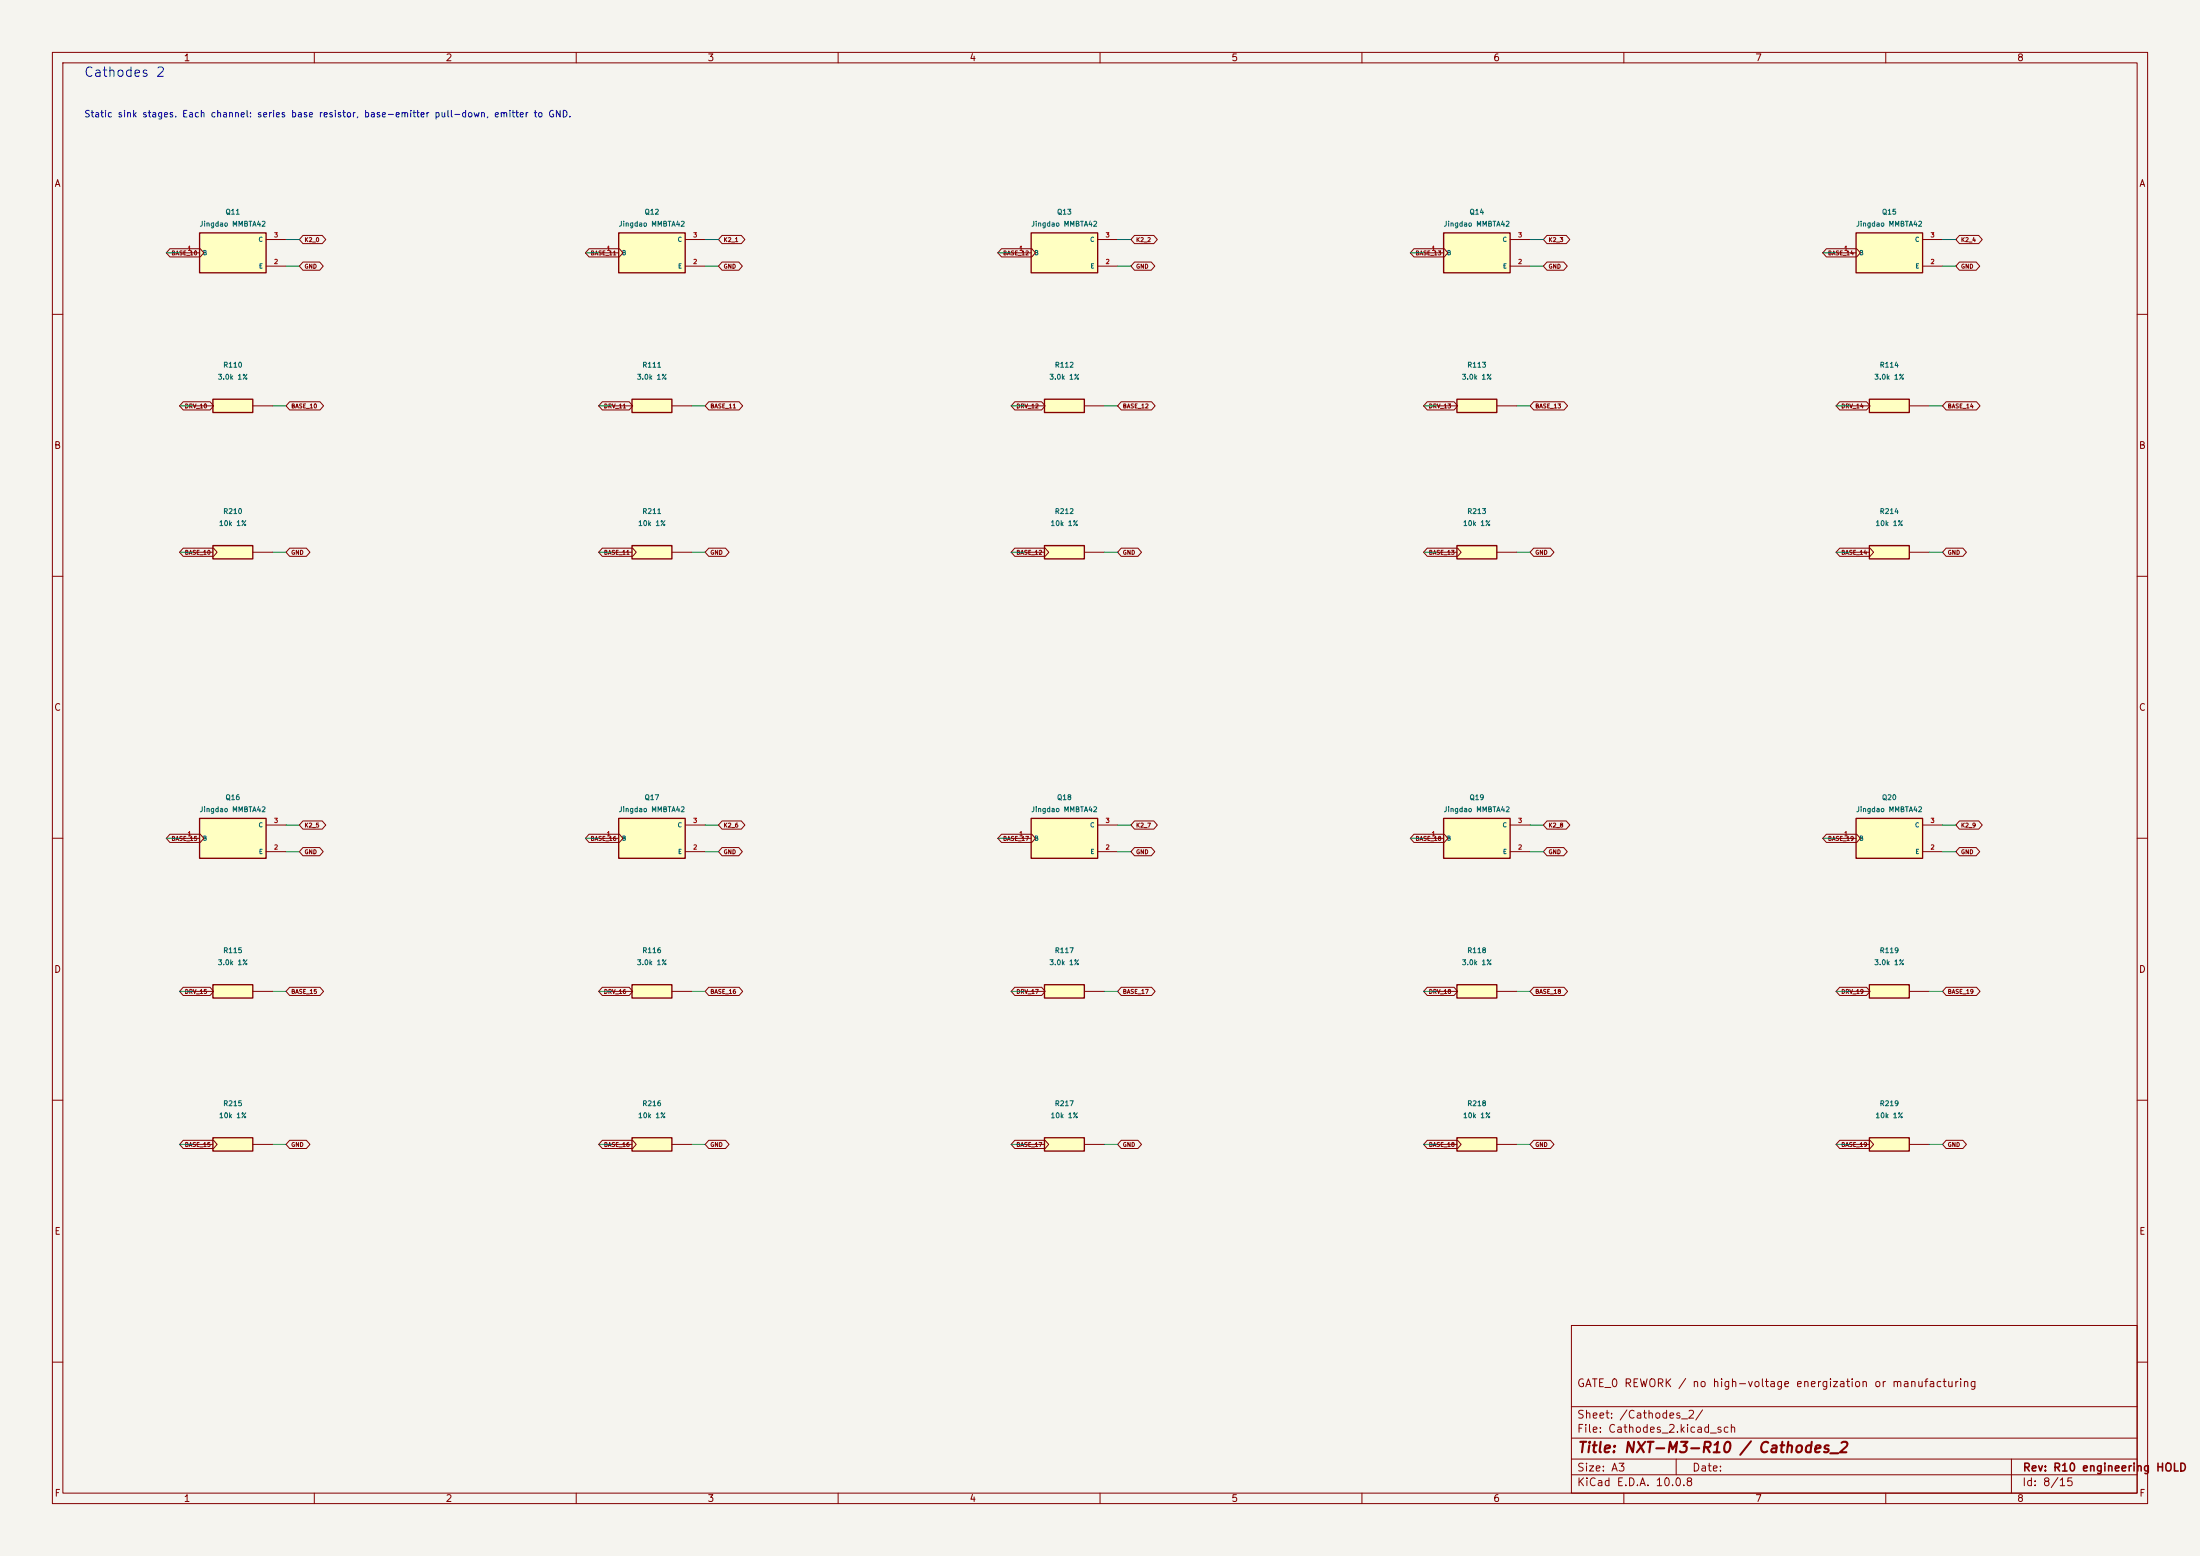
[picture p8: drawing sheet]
(kicad_sch (version 20250114) (generator "eeschema") (paper "A3")
(title_block (title "NXT-M3-R10 / Cathodes_2") (rev "R10 engineering HOLD") (comment 1 "GATE_0 REWORK / no high-voltage energization or manufacturing"))
(lib_symbols (symbol "R10_R10:NPN" (pin_names (offset 0.508)) (exclude_from_sim no) (in_bom yes) (on_board yes) (property "Reference" "U" (at 0 6.8100000000000005 0) (effects (font (size 1 1)) )) (property "Value" "NPN" (at 0 -6.8100000000000005 0) (effects (font (size 1 1)) )) (symbol "NPN_0_1" (rectangle (start -6.35 3.81) (end 6.35 -3.81) (stroke (width 0.254) (type default)) (fill (type background)))) (symbol "NPN_1_1" (pin input line (at -10.16 0 0) (length 3.81) (name "B" (effects (font (size 0.84 0.84)) )) (number "1" (effects (font (size 0.84 0.84)) ))) (pin passive line (at 10.16 -2.54 180) (length 3.81) (name "E" (effects (font (size 0.84 0.84)) )) (number "2" (effects (font (size 0.84 0.84)) ))) (pin passive line (at 10.16 2.54 180) (length 3.81) (name "C" (effects (font (size 0.84 0.84)) )) (number "3" (effects (font (size 0.84 0.84)) ))))) (symbol "R10_R10:R" (pin_names (hide yes)) (pin_numbers (hide yes)) (exclude_from_sim no) (in_bom yes) (on_board yes) (property "Reference" "U" (at 0 6.8100000000000005 0) (effects (font (size 1 1)) )) (property "Value" "R" (at 0 -6.8100000000000005 0) (effects (font (size 1 1)) )) (symbol "R_0_1" (rectangle (start -3.81 1.27) (end 3.81 -1.27) (stroke (width 0.254) (type default)) (fill (type background)))) (symbol "R_1_1" (pin passive line (at -7.62 0 0) (length 3.81) (name "1" (effects (font (size 0.84 0.84)) )) (number "1" (effects (font (size 0.84 0.84)) ))) (pin passive line (at 7.62 0 180) (length 3.81) (name "2" (effects (font (size 0.84 0.84)) )) (number "2" (effects (font (size 0.84 0.84)) ))))))
(text "Cathodes 2" (at 16 14 0) (effects (font (size 1.8 1.8)) (justify left)))
(text "Static sink stages. Each channel: series base resistor, base-emitter pull-down, emitter to GND." (at 16 22 0) (effects (font (size 1.25 1.25)) (justify left)))
(symbol (lib_id "R10_R10:NPN") (at 44.45 48.26 0) (unit 1) (exclude_from_sim no) (in_bom yes) (on_board yes) (dnp no)
(property "Reference" "Q11" (at 44.45 40.4500 0) (effects (font (size 0.95 0.95)) ))
(property "Value" "Jingdao MMBTA42" (at 44.45 42.7500 0) (effects (font (size 0.95 0.95)) ))
(property "Footprint" "Package_TO_SOT_SMD:SOT-23" (at 44.45 48.2600 0) (effects (font (size 0.95 0.95)) (hide yes)))
(property "Datasheet" "https://datasheet.lcsc.com/lcsc/2208091800_Shandong-Jingdao-Microelectronics-MMBTA42_C4749118.pdf" (at 44.45 48.2600 0) (effects (font (size 0.95 0.95)) (hide yes)))
(property "MPN" "MMBTA42 / C4749118" (at 44.45 48.2600 0) (effects (font (size 0.95 0.95)) (hide yes)))
(property "Status" "ENGINEERING_CANDIDATE" (at 44.45 48.2600 0) (effects (font (size 0.95 0.95)) (hide yes)))
(pin "1")
(pin "2")
(pin "3"))
(wire (pts (xy 34.29 48.26) (xy 31.75 48.26)) (stroke (width 0) (type default)))
(global_label "BASE_10" (shape bidirectional) (at 31.75 48.26 180) (effects (font (size 0.78 0.78)) (justify left)) (property "Intersheetrefs" "${INTERSHEET_REFS}" (at 31.75 48.26 0) (effects (font (size 0.8 0.8)) (hide yes))))
(wire (pts (xy 54.61 50.8) (xy 57.15 50.8)) (stroke (width 0) (type default)))
(global_label "GND" (shape bidirectional) (at 57.15 50.8 0) (effects (font (size 0.78 0.78)) (justify left)) (property "Intersheetrefs" "${INTERSHEET_REFS}" (at 57.15 50.8 0) (effects (font (size 0.8 0.8)) (hide yes))))
(wire (pts (xy 54.61 45.72) (xy 57.15 45.72)) (stroke (width 0) (type default)))
(global_label "K2_0" (shape bidirectional) (at 57.15 45.72 0) (effects (font (size 0.78 0.78)) (justify left)) (property "Intersheetrefs" "${INTERSHEET_REFS}" (at 57.15 45.72 0) (effects (font (size 0.8 0.8)) (hide yes))))
(symbol (lib_id "R10_R10:R") (at 44.45 77.47 0) (unit 1) (exclude_from_sim no) (in_bom yes) (on_board yes) (dnp no)
(property "Reference" "R110" (at 44.45 69.6600 0) (effects (font (size 0.95 0.95)) ))
(property "Value" "3.0k 1%" (at 44.45 71.9600 0) (effects (font (size 0.95 0.95)) ))
(property "Footprint" "Resistor_SMD:R_0603_1608Metric" (at 44.45 77.4700 0) (effects (font (size 0.95 0.95)) (hide yes)))
(property "Datasheet" "" (at 44.45 77.4700 0) (effects (font (size 0.95 0.95)) (hide yes)))
(property "MPN" "RC0603FR-073KL" (at 44.45 77.4700 0) (effects (font (size 0.95 0.95)) (hide yes)))
(property "Status" "ENGINEERING_CANDIDATE" (at 44.45 77.4700 0) (effects (font (size 0.95 0.95)) (hide yes)))
(pin "1")
(pin "2"))
(wire (pts (xy 36.83 77.47) (xy 34.29 77.47)) (stroke (width 0) (type default)))
(global_label "DRV_10" (shape bidirectional) (at 34.29 77.47 180) (effects (font (size 0.78 0.78)) (justify left)) (property "Intersheetrefs" "${INTERSHEET_REFS}" (at 34.29 77.47 0) (effects (font (size 0.8 0.8)) (hide yes))))
(wire (pts (xy 52.07 77.47) (xy 54.61 77.47)) (stroke (width 0) (type default)))
(global_label "BASE_10" (shape bidirectional) (at 54.61 77.47 0) (effects (font (size 0.78 0.78)) (justify left)) (property "Intersheetrefs" "${INTERSHEET_REFS}" (at 54.61 77.47 0) (effects (font (size 0.8 0.8)) (hide yes))))
(symbol (lib_id "R10_R10:R") (at 44.45 105.41 0) (unit 1) (exclude_from_sim no) (in_bom yes) (on_board yes) (dnp no)
(property "Reference" "R210" (at 44.45 97.6000 0) (effects (font (size 0.95 0.95)) ))
(property "Value" "10k 1%" (at 44.45 99.9000 0) (effects (font (size 0.95 0.95)) ))
(property "Footprint" "Resistor_SMD:R_0603_1608Metric" (at 44.45 105.4100 0) (effects (font (size 0.95 0.95)) (hide yes)))
(property "Datasheet" "" (at 44.45 105.4100 0) (effects (font (size 0.95 0.95)) (hide yes)))
(property "MPN" "RC0603FR-0710KL" (at 44.45 105.4100 0) (effects (font (size 0.95 0.95)) (hide yes)))
(property "Status" "ENGINEERING_CANDIDATE" (at 44.45 105.4100 0) (effects (font (size 0.95 0.95)) (hide yes)))
(pin "1")
(pin "2"))
(wire (pts (xy 36.83 105.41) (xy 34.29 105.41)) (stroke (width 0) (type default)))
(global_label "BASE_10" (shape bidirectional) (at 34.29 105.41 180) (effects (font (size 0.78 0.78)) (justify left)) (property "Intersheetrefs" "${INTERSHEET_REFS}" (at 34.29 105.41 0) (effects (font (size 0.8 0.8)) (hide yes))))
(wire (pts (xy 52.07 105.41) (xy 54.61 105.41)) (stroke (width 0) (type default)))
(global_label "GND" (shape bidirectional) (at 54.61 105.41 0) (effects (font (size 0.78 0.78)) (justify left)) (property "Intersheetrefs" "${INTERSHEET_REFS}" (at 54.61 105.41 0) (effects (font (size 0.8 0.8)) (hide yes))))
(symbol (lib_id "R10_R10:NPN") (at 124.46 48.26 0) (unit 1) (exclude_from_sim no) (in_bom yes) (on_board yes) (dnp no)
(property "Reference" "Q12" (at 124.46 40.4500 0) (effects (font (size 0.95 0.95)) ))
(property "Value" "Jingdao MMBTA42" (at 124.46 42.7500 0) (effects (font (size 0.95 0.95)) ))
(property "Footprint" "Package_TO_SOT_SMD:SOT-23" (at 124.46 48.2600 0) (effects (font (size 0.95 0.95)) (hide yes)))
(property "Datasheet" "https://datasheet.lcsc.com/lcsc/2208091800_Shandong-Jingdao-Microelectronics-MMBTA42_C4749118.pdf" (at 124.46 48.2600 0) (effects (font (size 0.95 0.95)) (hide yes)))
(property "MPN" "MMBTA42 / C4749118" (at 124.46 48.2600 0) (effects (font (size 0.95 0.95)) (hide yes)))
(property "Status" "ENGINEERING_CANDIDATE" (at 124.46 48.2600 0) (effects (font (size 0.95 0.95)) (hide yes)))
(pin "1")
(pin "2")
(pin "3"))
(wire (pts (xy 114.3 48.26) (xy 111.76 48.26)) (stroke (width 0) (type default)))
(global_label "BASE_11" (shape bidirectional) (at 111.76 48.26 180) (effects (font (size 0.78 0.78)) (justify left)) (property "Intersheetrefs" "${INTERSHEET_REFS}" (at 111.76 48.26 0) (effects (font (size 0.8 0.8)) (hide yes))))
(wire (pts (xy 134.62 50.8) (xy 137.16 50.8)) (stroke (width 0) (type default)))
(global_label "GND" (shape bidirectional) (at 137.16 50.8 0) (effects (font (size 0.78 0.78)) (justify left)) (property "Intersheetrefs" "${INTERSHEET_REFS}" (at 137.16 50.8 0) (effects (font (size 0.8 0.8)) (hide yes))))
(wire (pts (xy 134.62 45.72) (xy 137.16 45.72)) (stroke (width 0) (type default)))
(global_label "K2_1" (shape bidirectional) (at 137.16 45.72 0) (effects (font (size 0.78 0.78)) (justify left)) (property "Intersheetrefs" "${INTERSHEET_REFS}" (at 137.16 45.72 0) (effects (font (size 0.8 0.8)) (hide yes))))
(symbol (lib_id "R10_R10:R") (at 124.46 77.47 0) (unit 1) (exclude_from_sim no) (in_bom yes) (on_board yes) (dnp no)
(property "Reference" "R111" (at 124.46 69.6600 0) (effects (font (size 0.95 0.95)) ))
(property "Value" "3.0k 1%" (at 124.46 71.9600 0) (effects (font (size 0.95 0.95)) ))
(property "Footprint" "Resistor_SMD:R_0603_1608Metric" (at 124.46 77.4700 0) (effects (font (size 0.95 0.95)) (hide yes)))
(property "Datasheet" "" (at 124.46 77.4700 0) (effects (font (size 0.95 0.95)) (hide yes)))
(property "MPN" "RC0603FR-073KL" (at 124.46 77.4700 0) (effects (font (size 0.95 0.95)) (hide yes)))
(property "Status" "ENGINEERING_CANDIDATE" (at 124.46 77.4700 0) (effects (font (size 0.95 0.95)) (hide yes)))
(pin "1")
(pin "2"))
(wire (pts (xy 116.84 77.47) (xy 114.3 77.47)) (stroke (width 0) (type default)))
(global_label "DRV_11" (shape bidirectional) (at 114.3 77.47 180) (effects (font (size 0.78 0.78)) (justify left)) (property "Intersheetrefs" "${INTERSHEET_REFS}" (at 114.3 77.47 0) (effects (font (size 0.8 0.8)) (hide yes))))
(wire (pts (xy 132.08 77.47) (xy 134.62 77.47)) (stroke (width 0) (type default)))
(global_label "BASE_11" (shape bidirectional) (at 134.62 77.47 0) (effects (font (size 0.78 0.78)) (justify left)) (property "Intersheetrefs" "${INTERSHEET_REFS}" (at 134.62 77.47 0) (effects (font (size 0.8 0.8)) (hide yes))))
(symbol (lib_id "R10_R10:R") (at 124.46 105.41 0) (unit 1) (exclude_from_sim no) (in_bom yes) (on_board yes) (dnp no)
(property "Reference" "R211" (at 124.46 97.6000 0) (effects (font (size 0.95 0.95)) ))
(property "Value" "10k 1%" (at 124.46 99.9000 0) (effects (font (size 0.95 0.95)) ))
(property "Footprint" "Resistor_SMD:R_0603_1608Metric" (at 124.46 105.4100 0) (effects (font (size 0.95 0.95)) (hide yes)))
(property "Datasheet" "" (at 124.46 105.4100 0) (effects (font (size 0.95 0.95)) (hide yes)))
(property "MPN" "RC0603FR-0710KL" (at 124.46 105.4100 0) (effects (font (size 0.95 0.95)) (hide yes)))
(property "Status" "ENGINEERING_CANDIDATE" (at 124.46 105.4100 0) (effects (font (size 0.95 0.95)) (hide yes)))
(pin "1")
(pin "2"))
(wire (pts (xy 116.84 105.41) (xy 114.3 105.41)) (stroke (width 0) (type default)))
(global_label "BASE_11" (shape bidirectional) (at 114.3 105.41 180) (effects (font (size 0.78 0.78)) (justify left)) (property "Intersheetrefs" "${INTERSHEET_REFS}" (at 114.3 105.41 0) (effects (font (size 0.8 0.8)) (hide yes))))
(wire (pts (xy 132.08 105.41) (xy 134.62 105.41)) (stroke (width 0) (type default)))
(global_label "GND" (shape bidirectional) (at 134.62 105.41 0) (effects (font (size 0.78 0.78)) (justify left)) (property "Intersheetrefs" "${INTERSHEET_REFS}" (at 134.62 105.41 0) (effects (font (size 0.8 0.8)) (hide yes))))
(symbol (lib_id "R10_R10:NPN") (at 203.2 48.26 0) (unit 1) (exclude_from_sim no) (in_bom yes) (on_board yes) (dnp no)
(property "Reference" "Q13" (at 203.2 40.4500 0) (effects (font (size 0.95 0.95)) ))
(property "Value" "Jingdao MMBTA42" (at 203.2 42.7500 0) (effects (font (size 0.95 0.95)) ))
(property "Footprint" "Package_TO_SOT_SMD:SOT-23" (at 203.2 48.2600 0) (effects (font (size 0.95 0.95)) (hide yes)))
(property "Datasheet" "https://datasheet.lcsc.com/lcsc/2208091800_Shandong-Jingdao-Microelectronics-MMBTA42_C4749118.pdf" (at 203.2 48.2600 0) (effects (font (size 0.95 0.95)) (hide yes)))
(property "MPN" "MMBTA42 / C4749118" (at 203.2 48.2600 0) (effects (font (size 0.95 0.95)) (hide yes)))
(property "Status" "ENGINEERING_CANDIDATE" (at 203.2 48.2600 0) (effects (font (size 0.95 0.95)) (hide yes)))
(pin "1")
(pin "2")
(pin "3"))
(wire (pts (xy 193.04 48.26) (xy 190.5 48.26)) (stroke (width 0) (type default)))
(global_label "BASE_12" (shape bidirectional) (at 190.5 48.26 180) (effects (font (size 0.78 0.78)) (justify left)) (property "Intersheetrefs" "${INTERSHEET_REFS}" (at 190.5 48.26 0) (effects (font (size 0.8 0.8)) (hide yes))))
(wire (pts (xy 213.36 50.8) (xy 215.9 50.8)) (stroke (width 0) (type default)))
(global_label "GND" (shape bidirectional) (at 215.9 50.8 0) (effects (font (size 0.78 0.78)) (justify left)) (property "Intersheetrefs" "${INTERSHEET_REFS}" (at 215.9 50.8 0) (effects (font (size 0.8 0.8)) (hide yes))))
(wire (pts (xy 213.36 45.72) (xy 215.9 45.72)) (stroke (width 0) (type default)))
(global_label "K2_2" (shape bidirectional) (at 215.9 45.72 0) (effects (font (size 0.78 0.78)) (justify left)) (property "Intersheetrefs" "${INTERSHEET_REFS}" (at 215.9 45.72 0) (effects (font (size 0.8 0.8)) (hide yes))))
(symbol (lib_id "R10_R10:R") (at 203.2 77.47 0) (unit 1) (exclude_from_sim no) (in_bom yes) (on_board yes) (dnp no)
(property "Reference" "R112" (at 203.2 69.6600 0) (effects (font (size 0.95 0.95)) ))
(property "Value" "3.0k 1%" (at 203.2 71.9600 0) (effects (font (size 0.95 0.95)) ))
(property "Footprint" "Resistor_SMD:R_0603_1608Metric" (at 203.2 77.4700 0) (effects (font (size 0.95 0.95)) (hide yes)))
(property "Datasheet" "" (at 203.2 77.4700 0) (effects (font (size 0.95 0.95)) (hide yes)))
(property "MPN" "RC0603FR-073KL" (at 203.2 77.4700 0) (effects (font (size 0.95 0.95)) (hide yes)))
(property "Status" "ENGINEERING_CANDIDATE" (at 203.2 77.4700 0) (effects (font (size 0.95 0.95)) (hide yes)))
(pin "1")
(pin "2"))
(wire (pts (xy 195.58 77.47) (xy 193.04 77.47)) (stroke (width 0) (type default)))
(global_label "DRV_12" (shape bidirectional) (at 193.04 77.47 180) (effects (font (size 0.78 0.78)) (justify left)) (property "Intersheetrefs" "${INTERSHEET_REFS}" (at 193.04 77.47 0) (effects (font (size 0.8 0.8)) (hide yes))))
(wire (pts (xy 210.82 77.47) (xy 213.36 77.47)) (stroke (width 0) (type default)))
(global_label "BASE_12" (shape bidirectional) (at 213.36 77.47 0) (effects (font (size 0.78 0.78)) (justify left)) (property "Intersheetrefs" "${INTERSHEET_REFS}" (at 213.36 77.47 0) (effects (font (size 0.8 0.8)) (hide yes))))
(symbol (lib_id "R10_R10:R") (at 203.2 105.41 0) (unit 1) (exclude_from_sim no) (in_bom yes) (on_board yes) (dnp no)
(property "Reference" "R212" (at 203.2 97.6000 0) (effects (font (size 0.95 0.95)) ))
(property "Value" "10k 1%" (at 203.2 99.9000 0) (effects (font (size 0.95 0.95)) ))
(property "Footprint" "Resistor_SMD:R_0603_1608Metric" (at 203.2 105.4100 0) (effects (font (size 0.95 0.95)) (hide yes)))
(property "Datasheet" "" (at 203.2 105.4100 0) (effects (font (size 0.95 0.95)) (hide yes)))
(property "MPN" "RC0603FR-0710KL" (at 203.2 105.4100 0) (effects (font (size 0.95 0.95)) (hide yes)))
(property "Status" "ENGINEERING_CANDIDATE" (at 203.2 105.4100 0) (effects (font (size 0.95 0.95)) (hide yes)))
(pin "1")
(pin "2"))
(wire (pts (xy 195.58 105.41) (xy 193.04 105.41)) (stroke (width 0) (type default)))
(global_label "BASE_12" (shape bidirectional) (at 193.04 105.41 180) (effects (font (size 0.78 0.78)) (justify left)) (property "Intersheetrefs" "${INTERSHEET_REFS}" (at 193.04 105.41 0) (effects (font (size 0.8 0.8)) (hide yes))))
(wire (pts (xy 210.82 105.41) (xy 213.36 105.41)) (stroke (width 0) (type default)))
(global_label "GND" (shape bidirectional) (at 213.36 105.41 0) (effects (font (size 0.78 0.78)) (justify left)) (property "Intersheetrefs" "${INTERSHEET_REFS}" (at 213.36 105.41 0) (effects (font (size 0.8 0.8)) (hide yes))))
(symbol (lib_id "R10_R10:NPN") (at 281.94 48.26 0) (unit 1) (exclude_from_sim no) (in_bom yes) (on_board yes) (dnp no)
(property "Reference" "Q14" (at 281.94 40.4500 0) (effects (font (size 0.95 0.95)) ))
(property "Value" "Jingdao MMBTA42" (at 281.94 42.7500 0) (effects (font (size 0.95 0.95)) ))
(property "Footprint" "Package_TO_SOT_SMD:SOT-23" (at 281.94 48.2600 0) (effects (font (size 0.95 0.95)) (hide yes)))
(property "Datasheet" "https://datasheet.lcsc.com/lcsc/2208091800_Shandong-Jingdao-Microelectronics-MMBTA42_C4749118.pdf" (at 281.94 48.2600 0) (effects (font (size 0.95 0.95)) (hide yes)))
(property "MPN" "MMBTA42 / C4749118" (at 281.94 48.2600 0) (effects (font (size 0.95 0.95)) (hide yes)))
(property "Status" "ENGINEERING_CANDIDATE" (at 281.94 48.2600 0) (effects (font (size 0.95 0.95)) (hide yes)))
(pin "1")
(pin "2")
(pin "3"))
(wire (pts (xy 271.78 48.26) (xy 269.24 48.26)) (stroke (width 0) (type default)))
(global_label "BASE_13" (shape bidirectional) (at 269.24 48.26 180) (effects (font (size 0.78 0.78)) (justify left)) (property "Intersheetrefs" "${INTERSHEET_REFS}" (at 269.24 48.26 0) (effects (font (size 0.8 0.8)) (hide yes))))
(wire (pts (xy 292.1 50.8) (xy 294.64 50.8)) (stroke (width 0) (type default)))
(global_label "GND" (shape bidirectional) (at 294.64 50.8 0) (effects (font (size 0.78 0.78)) (justify left)) (property "Intersheetrefs" "${INTERSHEET_REFS}" (at 294.64 50.8 0) (effects (font (size 0.8 0.8)) (hide yes))))
(wire (pts (xy 292.1 45.72) (xy 294.64 45.72)) (stroke (width 0) (type default)))
(global_label "K2_3" (shape bidirectional) (at 294.64 45.72 0) (effects (font (size 0.78 0.78)) (justify left)) (property "Intersheetrefs" "${INTERSHEET_REFS}" (at 294.64 45.72 0) (effects (font (size 0.8 0.8)) (hide yes))))
(symbol (lib_id "R10_R10:R") (at 281.94 77.47 0) (unit 1) (exclude_from_sim no) (in_bom yes) (on_board yes) (dnp no)
(property "Reference" "R113" (at 281.94 69.6600 0) (effects (font (size 0.95 0.95)) ))
(property "Value" "3.0k 1%" (at 281.94 71.9600 0) (effects (font (size 0.95 0.95)) ))
(property "Footprint" "Resistor_SMD:R_0603_1608Metric" (at 281.94 77.4700 0) (effects (font (size 0.95 0.95)) (hide yes)))
(property "Datasheet" "" (at 281.94 77.4700 0) (effects (font (size 0.95 0.95)) (hide yes)))
(property "MPN" "RC0603FR-073KL" (at 281.94 77.4700 0) (effects (font (size 0.95 0.95)) (hide yes)))
(property "Status" "ENGINEERING_CANDIDATE" (at 281.94 77.4700 0) (effects (font (size 0.95 0.95)) (hide yes)))
(pin "1")
(pin "2"))
(wire (pts (xy 274.32 77.47) (xy 271.78 77.47)) (stroke (width 0) (type default)))
(global_label "DRV_13" (shape bidirectional) (at 271.78 77.47 180) (effects (font (size 0.78 0.78)) (justify left)) (property "Intersheetrefs" "${INTERSHEET_REFS}" (at 271.78 77.47 0) (effects (font (size 0.8 0.8)) (hide yes))))
(wire (pts (xy 289.56 77.47) (xy 292.1 77.47)) (stroke (width 0) (type default)))
(global_label "BASE_13" (shape bidirectional) (at 292.1 77.47 0) (effects (font (size 0.78 0.78)) (justify left)) (property "Intersheetrefs" "${INTERSHEET_REFS}" (at 292.1 77.47 0) (effects (font (size 0.8 0.8)) (hide yes))))
(symbol (lib_id "R10_R10:R") (at 281.94 105.41 0) (unit 1) (exclude_from_sim no) (in_bom yes) (on_board yes) (dnp no)
(property "Reference" "R213" (at 281.94 97.6000 0) (effects (font (size 0.95 0.95)) ))
(property "Value" "10k 1%" (at 281.94 99.9000 0) (effects (font (size 0.95 0.95)) ))
(property "Footprint" "Resistor_SMD:R_0603_1608Metric" (at 281.94 105.4100 0) (effects (font (size 0.95 0.95)) (hide yes)))
(property "Datasheet" "" (at 281.94 105.4100 0) (effects (font (size 0.95 0.95)) (hide yes)))
(property "MPN" "RC0603FR-0710KL" (at 281.94 105.4100 0) (effects (font (size 0.95 0.95)) (hide yes)))
(property "Status" "ENGINEERING_CANDIDATE" (at 281.94 105.4100 0) (effects (font (size 0.95 0.95)) (hide yes)))
(pin "1")
(pin "2"))
(wire (pts (xy 274.32 105.41) (xy 271.78 105.41)) (stroke (width 0) (type default)))
(global_label "BASE_13" (shape bidirectional) (at 271.78 105.41 180) (effects (font (size 0.78 0.78)) (justify left)) (property "Intersheetrefs" "${INTERSHEET_REFS}" (at 271.78 105.41 0) (effects (font (size 0.8 0.8)) (hide yes))))
(wire (pts (xy 289.56 105.41) (xy 292.1 105.41)) (stroke (width 0) (type default)))
(global_label "GND" (shape bidirectional) (at 292.1 105.41 0) (effects (font (size 0.78 0.78)) (justify left)) (property "Intersheetrefs" "${INTERSHEET_REFS}" (at 292.1 105.41 0) (effects (font (size 0.8 0.8)) (hide yes))))
(symbol (lib_id "R10_R10:NPN") (at 360.68 48.26 0) (unit 1) (exclude_from_sim no) (in_bom yes) (on_board yes) (dnp no)
(property "Reference" "Q15" (at 360.68 40.4500 0) (effects (font (size 0.95 0.95)) ))
(property "Value" "Jingdao MMBTA42" (at 360.68 42.7500 0) (effects (font (size 0.95 0.95)) ))
(property "Footprint" "Package_TO_SOT_SMD:SOT-23" (at 360.68 48.2600 0) (effects (font (size 0.95 0.95)) (hide yes)))
(property "Datasheet" "https://datasheet.lcsc.com/lcsc/2208091800_Shandong-Jingdao-Microelectronics-MMBTA42_C4749118.pdf" (at 360.68 48.2600 0) (effects (font (size 0.95 0.95)) (hide yes)))
(property "MPN" "MMBTA42 / C4749118" (at 360.68 48.2600 0) (effects (font (size 0.95 0.95)) (hide yes)))
(property "Status" "ENGINEERING_CANDIDATE" (at 360.68 48.2600 0) (effects (font (size 0.95 0.95)) (hide yes)))
(pin "1")
(pin "2")
(pin "3"))
(wire (pts (xy 350.52 48.26) (xy 347.98 48.26)) (stroke (width 0) (type default)))
(global_label "BASE_14" (shape bidirectional) (at 347.98 48.26 180) (effects (font (size 0.78 0.78)) (justify left)) (property "Intersheetrefs" "${INTERSHEET_REFS}" (at 347.98 48.26 0) (effects (font (size 0.8 0.8)) (hide yes))))
(wire (pts (xy 370.84 50.8) (xy 373.38 50.8)) (stroke (width 0) (type default)))
(global_label "GND" (shape bidirectional) (at 373.38 50.8 0) (effects (font (size 0.78 0.78)) (justify left)) (property "Intersheetrefs" "${INTERSHEET_REFS}" (at 373.38 50.8 0) (effects (font (size 0.8 0.8)) (hide yes))))
(wire (pts (xy 370.84 45.72) (xy 373.38 45.72)) (stroke (width 0) (type default)))
(global_label "K2_4" (shape bidirectional) (at 373.38 45.72 0) (effects (font (size 0.78 0.78)) (justify left)) (property "Intersheetrefs" "${INTERSHEET_REFS}" (at 373.38 45.72 0) (effects (font (size 0.8 0.8)) (hide yes))))
(symbol (lib_id "R10_R10:R") (at 360.68 77.47 0) (unit 1) (exclude_from_sim no) (in_bom yes) (on_board yes) (dnp no)
(property "Reference" "R114" (at 360.68 69.6600 0) (effects (font (size 0.95 0.95)) ))
(property "Value" "3.0k 1%" (at 360.68 71.9600 0) (effects (font (size 0.95 0.95)) ))
(property "Footprint" "Resistor_SMD:R_0603_1608Metric" (at 360.68 77.4700 0) (effects (font (size 0.95 0.95)) (hide yes)))
(property "Datasheet" "" (at 360.68 77.4700 0) (effects (font (size 0.95 0.95)) (hide yes)))
(property "MPN" "RC0603FR-073KL" (at 360.68 77.4700 0) (effects (font (size 0.95 0.95)) (hide yes)))
(property "Status" "ENGINEERING_CANDIDATE" (at 360.68 77.4700 0) (effects (font (size 0.95 0.95)) (hide yes)))
(pin "1")
(pin "2"))
(wire (pts (xy 353.06 77.47) (xy 350.52 77.47)) (stroke (width 0) (type default)))
(global_label "DRV_14" (shape bidirectional) (at 350.52 77.47 180) (effects (font (size 0.78 0.78)) (justify left)) (property "Intersheetrefs" "${INTERSHEET_REFS}" (at 350.52 77.47 0) (effects (font (size 0.8 0.8)) (hide yes))))
(wire (pts (xy 368.3 77.47) (xy 370.84 77.47)) (stroke (width 0) (type default)))
(global_label "BASE_14" (shape bidirectional) (at 370.84 77.47 0) (effects (font (size 0.78 0.78)) (justify left)) (property "Intersheetrefs" "${INTERSHEET_REFS}" (at 370.84 77.47 0) (effects (font (size 0.8 0.8)) (hide yes))))
(symbol (lib_id "R10_R10:R") (at 360.68 105.41 0) (unit 1) (exclude_from_sim no) (in_bom yes) (on_board yes) (dnp no)
(property "Reference" "R214" (at 360.68 97.6000 0) (effects (font (size 0.95 0.95)) ))
(property "Value" "10k 1%" (at 360.68 99.9000 0) (effects (font (size 0.95 0.95)) ))
(property "Footprint" "Resistor_SMD:R_0603_1608Metric" (at 360.68 105.4100 0) (effects (font (size 0.95 0.95)) (hide yes)))
(property "Datasheet" "" (at 360.68 105.4100 0) (effects (font (size 0.95 0.95)) (hide yes)))
(property "MPN" "RC0603FR-0710KL" (at 360.68 105.4100 0) (effects (font (size 0.95 0.95)) (hide yes)))
(property "Status" "ENGINEERING_CANDIDATE" (at 360.68 105.4100 0) (effects (font (size 0.95 0.95)) (hide yes)))
(pin "1")
(pin "2"))
(wire (pts (xy 353.06 105.41) (xy 350.52 105.41)) (stroke (width 0) (type default)))
(global_label "BASE_14" (shape bidirectional) (at 350.52 105.41 180) (effects (font (size 0.78 0.78)) (justify left)) (property "Intersheetrefs" "${INTERSHEET_REFS}" (at 350.52 105.41 0) (effects (font (size 0.8 0.8)) (hide yes))))
(wire (pts (xy 368.3 105.41) (xy 370.84 105.41)) (stroke (width 0) (type default)))
(global_label "GND" (shape bidirectional) (at 370.84 105.41 0) (effects (font (size 0.78 0.78)) (justify left)) (property "Intersheetrefs" "${INTERSHEET_REFS}" (at 370.84 105.41 0) (effects (font (size 0.8 0.8)) (hide yes))))
(symbol (lib_id "R10_R10:NPN") (at 44.45 160.02 0) (unit 1) (exclude_from_sim no) (in_bom yes) (on_board yes) (dnp no)
(property "Reference" "Q16" (at 44.45 152.2100 0) (effects (font (size 0.95 0.95)) ))
(property "Value" "Jingdao MMBTA42" (at 44.45 154.5100 0) (effects (font (size 0.95 0.95)) ))
(property "Footprint" "Package_TO_SOT_SMD:SOT-23" (at 44.45 160.0200 0) (effects (font (size 0.95 0.95)) (hide yes)))
(property "Datasheet" "https://datasheet.lcsc.com/lcsc/2208091800_Shandong-Jingdao-Microelectronics-MMBTA42_C4749118.pdf" (at 44.45 160.0200 0) (effects (font (size 0.95 0.95)) (hide yes)))
(property "MPN" "MMBTA42 / C4749118" (at 44.45 160.0200 0) (effects (font (size 0.95 0.95)) (hide yes)))
(property "Status" "ENGINEERING_CANDIDATE" (at 44.45 160.0200 0) (effects (font (size 0.95 0.95)) (hide yes)))
(pin "1")
(pin "2")
(pin "3"))
(wire (pts (xy 34.29 160.02) (xy 31.75 160.02)) (stroke (width 0) (type default)))
(global_label "BASE_15" (shape bidirectional) (at 31.75 160.02 180) (effects (font (size 0.78 0.78)) (justify left)) (property "Intersheetrefs" "${INTERSHEET_REFS}" (at 31.75 160.02 0) (effects (font (size 0.8 0.8)) (hide yes))))
(wire (pts (xy 54.61 162.56) (xy 57.15 162.56)) (stroke (width 0) (type default)))
(global_label "GND" (shape bidirectional) (at 57.15 162.56 0) (effects (font (size 0.78 0.78)) (justify left)) (property "Intersheetrefs" "${INTERSHEET_REFS}" (at 57.15 162.56 0) (effects (font (size 0.8 0.8)) (hide yes))))
(wire (pts (xy 54.61 157.48) (xy 57.15 157.48)) (stroke (width 0) (type default)))
(global_label "K2_5" (shape bidirectional) (at 57.15 157.48 0) (effects (font (size 0.78 0.78)) (justify left)) (property "Intersheetrefs" "${INTERSHEET_REFS}" (at 57.15 157.48 0) (effects (font (size 0.8 0.8)) (hide yes))))
(symbol (lib_id "R10_R10:R") (at 44.45 189.23 0) (unit 1) (exclude_from_sim no) (in_bom yes) (on_board yes) (dnp no)
(property "Reference" "R115" (at 44.45 181.4200 0) (effects (font (size 0.95 0.95)) ))
(property "Value" "3.0k 1%" (at 44.45 183.7200 0) (effects (font (size 0.95 0.95)) ))
(property "Footprint" "Resistor_SMD:R_0603_1608Metric" (at 44.45 189.2300 0) (effects (font (size 0.95 0.95)) (hide yes)))
(property "Datasheet" "" (at 44.45 189.2300 0) (effects (font (size 0.95 0.95)) (hide yes)))
(property "MPN" "RC0603FR-073KL" (at 44.45 189.2300 0) (effects (font (size 0.95 0.95)) (hide yes)))
(property "Status" "ENGINEERING_CANDIDATE" (at 44.45 189.2300 0) (effects (font (size 0.95 0.95)) (hide yes)))
(pin "1")
(pin "2"))
(wire (pts (xy 36.83 189.23) (xy 34.29 189.23)) (stroke (width 0) (type default)))
(global_label "DRV_15" (shape bidirectional) (at 34.29 189.23 180) (effects (font (size 0.78 0.78)) (justify left)) (property "Intersheetrefs" "${INTERSHEET_REFS}" (at 34.29 189.23 0) (effects (font (size 0.8 0.8)) (hide yes))))
(wire (pts (xy 52.07 189.23) (xy 54.61 189.23)) (stroke (width 0) (type default)))
(global_label "BASE_15" (shape bidirectional) (at 54.61 189.23 0) (effects (font (size 0.78 0.78)) (justify left)) (property "Intersheetrefs" "${INTERSHEET_REFS}" (at 54.61 189.23 0) (effects (font (size 0.8 0.8)) (hide yes))))
(symbol (lib_id "R10_R10:R") (at 44.45 218.44 0) (unit 1) (exclude_from_sim no) (in_bom yes) (on_board yes) (dnp no)
(property "Reference" "R215" (at 44.45 210.6300 0) (effects (font (size 0.95 0.95)) ))
(property "Value" "10k 1%" (at 44.45 212.9300 0) (effects (font (size 0.95 0.95)) ))
(property "Footprint" "Resistor_SMD:R_0603_1608Metric" (at 44.45 218.4400 0) (effects (font (size 0.95 0.95)) (hide yes)))
(property "Datasheet" "" (at 44.45 218.4400 0) (effects (font (size 0.95 0.95)) (hide yes)))
(property "MPN" "RC0603FR-0710KL" (at 44.45 218.4400 0) (effects (font (size 0.95 0.95)) (hide yes)))
(property "Status" "ENGINEERING_CANDIDATE" (at 44.45 218.4400 0) (effects (font (size 0.95 0.95)) (hide yes)))
(pin "1")
(pin "2"))
(wire (pts (xy 36.83 218.44) (xy 34.29 218.44)) (stroke (width 0) (type default)))
(global_label "BASE_15" (shape bidirectional) (at 34.29 218.44 180) (effects (font (size 0.78 0.78)) (justify left)) (property "Intersheetrefs" "${INTERSHEET_REFS}" (at 34.29 218.44 0) (effects (font (size 0.8 0.8)) (hide yes))))
(wire (pts (xy 52.07 218.44) (xy 54.61 218.44)) (stroke (width 0) (type default)))
(global_label "GND" (shape bidirectional) (at 54.61 218.44 0) (effects (font (size 0.78 0.78)) (justify left)) (property "Intersheetrefs" "${INTERSHEET_REFS}" (at 54.61 218.44 0) (effects (font (size 0.8 0.8)) (hide yes))))
(symbol (lib_id "R10_R10:NPN") (at 124.46 160.02 0) (unit 1) (exclude_from_sim no) (in_bom yes) (on_board yes) (dnp no)
(property "Reference" "Q17" (at 124.46 152.2100 0) (effects (font (size 0.95 0.95)) ))
(property "Value" "Jingdao MMBTA42" (at 124.46 154.5100 0) (effects (font (size 0.95 0.95)) ))
(property "Footprint" "Package_TO_SOT_SMD:SOT-23" (at 124.46 160.0200 0) (effects (font (size 0.95 0.95)) (hide yes)))
(property "Datasheet" "https://datasheet.lcsc.com/lcsc/2208091800_Shandong-Jingdao-Microelectronics-MMBTA42_C4749118.pdf" (at 124.46 160.0200 0) (effects (font (size 0.95 0.95)) (hide yes)))
(property "MPN" "MMBTA42 / C4749118" (at 124.46 160.0200 0) (effects (font (size 0.95 0.95)) (hide yes)))
(property "Status" "ENGINEERING_CANDIDATE" (at 124.46 160.0200 0) (effects (font (size 0.95 0.95)) (hide yes)))
(pin "1")
(pin "2")
(pin "3"))
(wire (pts (xy 114.3 160.02) (xy 111.76 160.02)) (stroke (width 0) (type default)))
(global_label "BASE_16" (shape bidirectional) (at 111.76 160.02 180) (effects (font (size 0.78 0.78)) (justify left)) (property "Intersheetrefs" "${INTERSHEET_REFS}" (at 111.76 160.02 0) (effects (font (size 0.8 0.8)) (hide yes))))
(wire (pts (xy 134.62 162.56) (xy 137.16 162.56)) (stroke (width 0) (type default)))
(global_label "GND" (shape bidirectional) (at 137.16 162.56 0) (effects (font (size 0.78 0.78)) (justify left)) (property "Intersheetrefs" "${INTERSHEET_REFS}" (at 137.16 162.56 0) (effects (font (size 0.8 0.8)) (hide yes))))
(wire (pts (xy 134.62 157.48) (xy 137.16 157.48)) (stroke (width 0) (type default)))
(global_label "K2_6" (shape bidirectional) (at 137.16 157.48 0) (effects (font (size 0.78 0.78)) (justify left)) (property "Intersheetrefs" "${INTERSHEET_REFS}" (at 137.16 157.48 0) (effects (font (size 0.8 0.8)) (hide yes))))
(symbol (lib_id "R10_R10:R") (at 124.46 189.23 0) (unit 1) (exclude_from_sim no) (in_bom yes) (on_board yes) (dnp no)
(property "Reference" "R116" (at 124.46 181.4200 0) (effects (font (size 0.95 0.95)) ))
(property "Value" "3.0k 1%" (at 124.46 183.7200 0) (effects (font (size 0.95 0.95)) ))
(property "Footprint" "Resistor_SMD:R_0603_1608Metric" (at 124.46 189.2300 0) (effects (font (size 0.95 0.95)) (hide yes)))
(property "Datasheet" "" (at 124.46 189.2300 0) (effects (font (size 0.95 0.95)) (hide yes)))
(property "MPN" "RC0603FR-073KL" (at 124.46 189.2300 0) (effects (font (size 0.95 0.95)) (hide yes)))
(property "Status" "ENGINEERING_CANDIDATE" (at 124.46 189.2300 0) (effects (font (size 0.95 0.95)) (hide yes)))
(pin "1")
(pin "2"))
(wire (pts (xy 116.84 189.23) (xy 114.3 189.23)) (stroke (width 0) (type default)))
(global_label "DRV_16" (shape bidirectional) (at 114.3 189.23 180) (effects (font (size 0.78 0.78)) (justify left)) (property "Intersheetrefs" "${INTERSHEET_REFS}" (at 114.3 189.23 0) (effects (font (size 0.8 0.8)) (hide yes))))
(wire (pts (xy 132.08 189.23) (xy 134.62 189.23)) (stroke (width 0) (type default)))
(global_label "BASE_16" (shape bidirectional) (at 134.62 189.23 0) (effects (font (size 0.78 0.78)) (justify left)) (property "Intersheetrefs" "${INTERSHEET_REFS}" (at 134.62 189.23 0) (effects (font (size 0.8 0.8)) (hide yes))))
(symbol (lib_id "R10_R10:R") (at 124.46 218.44 0) (unit 1) (exclude_from_sim no) (in_bom yes) (on_board yes) (dnp no)
(property "Reference" "R216" (at 124.46 210.6300 0) (effects (font (size 0.95 0.95)) ))
(property "Value" "10k 1%" (at 124.46 212.9300 0) (effects (font (size 0.95 0.95)) ))
(property "Footprint" "Resistor_SMD:R_0603_1608Metric" (at 124.46 218.4400 0) (effects (font (size 0.95 0.95)) (hide yes)))
(property "Datasheet" "" (at 124.46 218.4400 0) (effects (font (size 0.95 0.95)) (hide yes)))
(property "MPN" "RC0603FR-0710KL" (at 124.46 218.4400 0) (effects (font (size 0.95 0.95)) (hide yes)))
(property "Status" "ENGINEERING_CANDIDATE" (at 124.46 218.4400 0) (effects (font (size 0.95 0.95)) (hide yes)))
(pin "1")
(pin "2"))
(wire (pts (xy 116.84 218.44) (xy 114.3 218.44)) (stroke (width 0) (type default)))
(global_label "BASE_16" (shape bidirectional) (at 114.3 218.44 180) (effects (font (size 0.78 0.78)) (justify left)) (property "Intersheetrefs" "${INTERSHEET_REFS}" (at 114.3 218.44 0) (effects (font (size 0.8 0.8)) (hide yes))))
(wire (pts (xy 132.08 218.44) (xy 134.62 218.44)) (stroke (width 0) (type default)))
(global_label "GND" (shape bidirectional) (at 134.62 218.44 0) (effects (font (size 0.78 0.78)) (justify left)) (property "Intersheetrefs" "${INTERSHEET_REFS}" (at 134.62 218.44 0) (effects (font (size 0.8 0.8)) (hide yes))))
(symbol (lib_id "R10_R10:NPN") (at 203.2 160.02 0) (unit 1) (exclude_from_sim no) (in_bom yes) (on_board yes) (dnp no)
(property "Reference" "Q18" (at 203.2 152.2100 0) (effects (font (size 0.95 0.95)) ))
(property "Value" "Jingdao MMBTA42" (at 203.2 154.5100 0) (effects (font (size 0.95 0.95)) ))
(property "Footprint" "Package_TO_SOT_SMD:SOT-23" (at 203.2 160.0200 0) (effects (font (size 0.95 0.95)) (hide yes)))
(property "Datasheet" "https://datasheet.lcsc.com/lcsc/2208091800_Shandong-Jingdao-Microelectronics-MMBTA42_C4749118.pdf" (at 203.2 160.0200 0) (effects (font (size 0.95 0.95)) (hide yes)))
(property "MPN" "MMBTA42 / C4749118" (at 203.2 160.0200 0) (effects (font (size 0.95 0.95)) (hide yes)))
(property "Status" "ENGINEERING_CANDIDATE" (at 203.2 160.0200 0) (effects (font (size 0.95 0.95)) (hide yes)))
(pin "1")
(pin "2")
(pin "3"))
(wire (pts (xy 193.04 160.02) (xy 190.5 160.02)) (stroke (width 0) (type default)))
(global_label "BASE_17" (shape bidirectional) (at 190.5 160.02 180) (effects (font (size 0.78 0.78)) (justify left)) (property "Intersheetrefs" "${INTERSHEET_REFS}" (at 190.5 160.02 0) (effects (font (size 0.8 0.8)) (hide yes))))
(wire (pts (xy 213.36 162.56) (xy 215.9 162.56)) (stroke (width 0) (type default)))
(global_label "GND" (shape bidirectional) (at 215.9 162.56 0) (effects (font (size 0.78 0.78)) (justify left)) (property "Intersheetrefs" "${INTERSHEET_REFS}" (at 215.9 162.56 0) (effects (font (size 0.8 0.8)) (hide yes))))
(wire (pts (xy 213.36 157.48) (xy 215.9 157.48)) (stroke (width 0) (type default)))
(global_label "K2_7" (shape bidirectional) (at 215.9 157.48 0) (effects (font (size 0.78 0.78)) (justify left)) (property "Intersheetrefs" "${INTERSHEET_REFS}" (at 215.9 157.48 0) (effects (font (size 0.8 0.8)) (hide yes))))
(symbol (lib_id "R10_R10:R") (at 203.2 189.23 0) (unit 1) (exclude_from_sim no) (in_bom yes) (on_board yes) (dnp no)
(property "Reference" "R117" (at 203.2 181.4200 0) (effects (font (size 0.95 0.95)) ))
(property "Value" "3.0k 1%" (at 203.2 183.7200 0) (effects (font (size 0.95 0.95)) ))
(property "Footprint" "Resistor_SMD:R_0603_1608Metric" (at 203.2 189.2300 0) (effects (font (size 0.95 0.95)) (hide yes)))
(property "Datasheet" "" (at 203.2 189.2300 0) (effects (font (size 0.95 0.95)) (hide yes)))
(property "MPN" "RC0603FR-073KL" (at 203.2 189.2300 0) (effects (font (size 0.95 0.95)) (hide yes)))
(property "Status" "ENGINEERING_CANDIDATE" (at 203.2 189.2300 0) (effects (font (size 0.95 0.95)) (hide yes)))
(pin "1")
(pin "2"))
(wire (pts (xy 195.58 189.23) (xy 193.04 189.23)) (stroke (width 0) (type default)))
(global_label "DRV_17" (shape bidirectional) (at 193.04 189.23 180) (effects (font (size 0.78 0.78)) (justify left)) (property "Intersheetrefs" "${INTERSHEET_REFS}" (at 193.04 189.23 0) (effects (font (size 0.8 0.8)) (hide yes))))
(wire (pts (xy 210.82 189.23) (xy 213.36 189.23)) (stroke (width 0) (type default)))
(global_label "BASE_17" (shape bidirectional) (at 213.36 189.23 0) (effects (font (size 0.78 0.78)) (justify left)) (property "Intersheetrefs" "${INTERSHEET_REFS}" (at 213.36 189.23 0) (effects (font (size 0.8 0.8)) (hide yes))))
(symbol (lib_id "R10_R10:R") (at 203.2 218.44 0) (unit 1) (exclude_from_sim no) (in_bom yes) (on_board yes) (dnp no)
(property "Reference" "R217" (at 203.2 210.6300 0) (effects (font (size 0.95 0.95)) ))
(property "Value" "10k 1%" (at 203.2 212.9300 0) (effects (font (size 0.95 0.95)) ))
(property "Footprint" "Resistor_SMD:R_0603_1608Metric" (at 203.2 218.4400 0) (effects (font (size 0.95 0.95)) (hide yes)))
(property "Datasheet" "" (at 203.2 218.4400 0) (effects (font (size 0.95 0.95)) (hide yes)))
(property "MPN" "RC0603FR-0710KL" (at 203.2 218.4400 0) (effects (font (size 0.95 0.95)) (hide yes)))
(property "Status" "ENGINEERING_CANDIDATE" (at 203.2 218.4400 0) (effects (font (size 0.95 0.95)) (hide yes)))
(pin "1")
(pin "2"))
(wire (pts (xy 195.58 218.44) (xy 193.04 218.44)) (stroke (width 0) (type default)))
(global_label "BASE_17" (shape bidirectional) (at 193.04 218.44 180) (effects (font (size 0.78 0.78)) (justify left)) (property "Intersheetrefs" "${INTERSHEET_REFS}" (at 193.04 218.44 0) (effects (font (size 0.8 0.8)) (hide yes))))
(wire (pts (xy 210.82 218.44) (xy 213.36 218.44)) (stroke (width 0) (type default)))
(global_label "GND" (shape bidirectional) (at 213.36 218.44 0) (effects (font (size 0.78 0.78)) (justify left)) (property "Intersheetrefs" "${INTERSHEET_REFS}" (at 213.36 218.44 0) (effects (font (size 0.8 0.8)) (hide yes))))
(symbol (lib_id "R10_R10:NPN") (at 281.94 160.02 0) (unit 1) (exclude_from_sim no) (in_bom yes) (on_board yes) (dnp no)
(property "Reference" "Q19" (at 281.94 152.2100 0) (effects (font (size 0.95 0.95)) ))
(property "Value" "Jingdao MMBTA42" (at 281.94 154.5100 0) (effects (font (size 0.95 0.95)) ))
(property "Footprint" "Package_TO_SOT_SMD:SOT-23" (at 281.94 160.0200 0) (effects (font (size 0.95 0.95)) (hide yes)))
(property "Datasheet" "https://datasheet.lcsc.com/lcsc/2208091800_Shandong-Jingdao-Microelectronics-MMBTA42_C4749118.pdf" (at 281.94 160.0200 0) (effects (font (size 0.95 0.95)) (hide yes)))
(property "MPN" "MMBTA42 / C4749118" (at 281.94 160.0200 0) (effects (font (size 0.95 0.95)) (hide yes)))
(property "Status" "ENGINEERING_CANDIDATE" (at 281.94 160.0200 0) (effects (font (size 0.95 0.95)) (hide yes)))
(pin "1")
(pin "2")
(pin "3"))
(wire (pts (xy 271.78 160.02) (xy 269.24 160.02)) (stroke (width 0) (type default)))
(global_label "BASE_18" (shape bidirectional) (at 269.24 160.02 180) (effects (font (size 0.78 0.78)) (justify left)) (property "Intersheetrefs" "${INTERSHEET_REFS}" (at 269.24 160.02 0) (effects (font (size 0.8 0.8)) (hide yes))))
(wire (pts (xy 292.1 162.56) (xy 294.64 162.56)) (stroke (width 0) (type default)))
(global_label "GND" (shape bidirectional) (at 294.64 162.56 0) (effects (font (size 0.78 0.78)) (justify left)) (property "Intersheetrefs" "${INTERSHEET_REFS}" (at 294.64 162.56 0) (effects (font (size 0.8 0.8)) (hide yes))))
(wire (pts (xy 292.1 157.48) (xy 294.64 157.48)) (stroke (width 0) (type default)))
(global_label "K2_8" (shape bidirectional) (at 294.64 157.48 0) (effects (font (size 0.78 0.78)) (justify left)) (property "Intersheetrefs" "${INTERSHEET_REFS}" (at 294.64 157.48 0) (effects (font (size 0.8 0.8)) (hide yes))))
(symbol (lib_id "R10_R10:R") (at 281.94 189.23 0) (unit 1) (exclude_from_sim no) (in_bom yes) (on_board yes) (dnp no)
(property "Reference" "R118" (at 281.94 181.4200 0) (effects (font (size 0.95 0.95)) ))
(property "Value" "3.0k 1%" (at 281.94 183.7200 0) (effects (font (size 0.95 0.95)) ))
(property "Footprint" "Resistor_SMD:R_0603_1608Metric" (at 281.94 189.2300 0) (effects (font (size 0.95 0.95)) (hide yes)))
(property "Datasheet" "" (at 281.94 189.2300 0) (effects (font (size 0.95 0.95)) (hide yes)))
(property "MPN" "RC0603FR-073KL" (at 281.94 189.2300 0) (effects (font (size 0.95 0.95)) (hide yes)))
(property "Status" "ENGINEERING_CANDIDATE" (at 281.94 189.2300 0) (effects (font (size 0.95 0.95)) (hide yes)))
(pin "1")
(pin "2"))
(wire (pts (xy 274.32 189.23) (xy 271.78 189.23)) (stroke (width 0) (type default)))
(global_label "DRV_18" (shape bidirectional) (at 271.78 189.23 180) (effects (font (size 0.78 0.78)) (justify left)) (property "Intersheetrefs" "${INTERSHEET_REFS}" (at 271.78 189.23 0) (effects (font (size 0.8 0.8)) (hide yes))))
(wire (pts (xy 289.56 189.23) (xy 292.1 189.23)) (stroke (width 0) (type default)))
(global_label "BASE_18" (shape bidirectional) (at 292.1 189.23 0) (effects (font (size 0.78 0.78)) (justify left)) (property "Intersheetrefs" "${INTERSHEET_REFS}" (at 292.1 189.23 0) (effects (font (size 0.8 0.8)) (hide yes))))
(symbol (lib_id "R10_R10:R") (at 281.94 218.44 0) (unit 1) (exclude_from_sim no) (in_bom yes) (on_board yes) (dnp no)
(property "Reference" "R218" (at 281.94 210.6300 0) (effects (font (size 0.95 0.95)) ))
(property "Value" "10k 1%" (at 281.94 212.9300 0) (effects (font (size 0.95 0.95)) ))
(property "Footprint" "Resistor_SMD:R_0603_1608Metric" (at 281.94 218.4400 0) (effects (font (size 0.95 0.95)) (hide yes)))
(property "Datasheet" "" (at 281.94 218.4400 0) (effects (font (size 0.95 0.95)) (hide yes)))
(property "MPN" "RC0603FR-0710KL" (at 281.94 218.4400 0) (effects (font (size 0.95 0.95)) (hide yes)))
(property "Status" "ENGINEERING_CANDIDATE" (at 281.94 218.4400 0) (effects (font (size 0.95 0.95)) (hide yes)))
(pin "1")
(pin "2"))
(wire (pts (xy 274.32 218.44) (xy 271.78 218.44)) (stroke (width 0) (type default)))
(global_label "BASE_18" (shape bidirectional) (at 271.78 218.44 180) (effects (font (size 0.78 0.78)) (justify left)) (property "Intersheetrefs" "${INTERSHEET_REFS}" (at 271.78 218.44 0) (effects (font (size 0.8 0.8)) (hide yes))))
(wire (pts (xy 289.56 218.44) (xy 292.1 218.44)) (stroke (width 0) (type default)))
(global_label "GND" (shape bidirectional) (at 292.1 218.44 0) (effects (font (size 0.78 0.78)) (justify left)) (property "Intersheetrefs" "${INTERSHEET_REFS}" (at 292.1 218.44 0) (effects (font (size 0.8 0.8)) (hide yes))))
(symbol (lib_id "R10_R10:NPN") (at 360.68 160.02 0) (unit 1) (exclude_from_sim no) (in_bom yes) (on_board yes) (dnp no)
(property "Reference" "Q20" (at 360.68 152.2100 0) (effects (font (size 0.95 0.95)) ))
(property "Value" "Jingdao MMBTA42" (at 360.68 154.5100 0) (effects (font (size 0.95 0.95)) ))
(property "Footprint" "Package_TO_SOT_SMD:SOT-23" (at 360.68 160.0200 0) (effects (font (size 0.95 0.95)) (hide yes)))
(property "Datasheet" "https://datasheet.lcsc.com/lcsc/2208091800_Shandong-Jingdao-Microelectronics-MMBTA42_C4749118.pdf" (at 360.68 160.0200 0) (effects (font (size 0.95 0.95)) (hide yes)))
(property "MPN" "MMBTA42 / C4749118" (at 360.68 160.0200 0) (effects (font (size 0.95 0.95)) (hide yes)))
(property "Status" "ENGINEERING_CANDIDATE" (at 360.68 160.0200 0) (effects (font (size 0.95 0.95)) (hide yes)))
(pin "1")
(pin "2")
(pin "3"))
(wire (pts (xy 350.52 160.02) (xy 347.98 160.02)) (stroke (width 0) (type default)))
(global_label "BASE_19" (shape bidirectional) (at 347.98 160.02 180) (effects (font (size 0.78 0.78)) (justify left)) (property "Intersheetrefs" "${INTERSHEET_REFS}" (at 347.98 160.02 0) (effects (font (size 0.8 0.8)) (hide yes))))
(wire (pts (xy 370.84 162.56) (xy 373.38 162.56)) (stroke (width 0) (type default)))
(global_label "GND" (shape bidirectional) (at 373.38 162.56 0) (effects (font (size 0.78 0.78)) (justify left)) (property "Intersheetrefs" "${INTERSHEET_REFS}" (at 373.38 162.56 0) (effects (font (size 0.8 0.8)) (hide yes))))
(wire (pts (xy 370.84 157.48) (xy 373.38 157.48)) (stroke (width 0) (type default)))
(global_label "K2_9" (shape bidirectional) (at 373.38 157.48 0) (effects (font (size 0.78 0.78)) (justify left)) (property "Intersheetrefs" "${INTERSHEET_REFS}" (at 373.38 157.48 0) (effects (font (size 0.8 0.8)) (hide yes))))
(symbol (lib_id "R10_R10:R") (at 360.68 189.23 0) (unit 1) (exclude_from_sim no) (in_bom yes) (on_board yes) (dnp no)
(property "Reference" "R119" (at 360.68 181.4200 0) (effects (font (size 0.95 0.95)) ))
(property "Value" "3.0k 1%" (at 360.68 183.7200 0) (effects (font (size 0.95 0.95)) ))
(property "Footprint" "Resistor_SMD:R_0603_1608Metric" (at 360.68 189.2300 0) (effects (font (size 0.95 0.95)) (hide yes)))
(property "Datasheet" "" (at 360.68 189.2300 0) (effects (font (size 0.95 0.95)) (hide yes)))
(property "MPN" "RC0603FR-073KL" (at 360.68 189.2300 0) (effects (font (size 0.95 0.95)) (hide yes)))
(property "Status" "ENGINEERING_CANDIDATE" (at 360.68 189.2300 0) (effects (font (size 0.95 0.95)) (hide yes)))
(pin "1")
(pin "2"))
(wire (pts (xy 353.06 189.23) (xy 350.52 189.23)) (stroke (width 0) (type default)))
(global_label "DRV_19" (shape bidirectional) (at 350.52 189.23 180) (effects (font (size 0.78 0.78)) (justify left)) (property "Intersheetrefs" "${INTERSHEET_REFS}" (at 350.52 189.23 0) (effects (font (size 0.8 0.8)) (hide yes))))
(wire (pts (xy 368.3 189.23) (xy 370.84 189.23)) (stroke (width 0) (type default)))
(global_label "BASE_19" (shape bidirectional) (at 370.84 189.23 0) (effects (font (size 0.78 0.78)) (justify left)) (property "Intersheetrefs" "${INTERSHEET_REFS}" (at 370.84 189.23 0) (effects (font (size 0.8 0.8)) (hide yes))))
(symbol (lib_id "R10_R10:R") (at 360.68 218.44 0) (unit 1) (exclude_from_sim no) (in_bom yes) (on_board yes) (dnp no)
(property "Reference" "R219" (at 360.68 210.6300 0) (effects (font (size 0.95 0.95)) ))
(property "Value" "10k 1%" (at 360.68 212.9300 0) (effects (font (size 0.95 0.95)) ))
(property "Footprint" "Resistor_SMD:R_0603_1608Metric" (at 360.68 218.4400 0) (effects (font (size 0.95 0.95)) (hide yes)))
(property "Datasheet" "" (at 360.68 218.4400 0) (effects (font (size 0.95 0.95)) (hide yes)))
(property "MPN" "RC0603FR-0710KL" (at 360.68 218.4400 0) (effects (font (size 0.95 0.95)) (hide yes)))
(property "Status" "ENGINEERING_CANDIDATE" (at 360.68 218.4400 0) (effects (font (size 0.95 0.95)) (hide yes)))
(pin "1")
(pin "2"))
(wire (pts (xy 353.06 218.44) (xy 350.52 218.44)) (stroke (width 0) (type default)))
(global_label "BASE_19" (shape bidirectional) (at 350.52 218.44 180) (effects (font (size 0.78 0.78)) (justify left)) (property "Intersheetrefs" "${INTERSHEET_REFS}" (at 350.52 218.44 0) (effects (font (size 0.8 0.8)) (hide yes))))
(wire (pts (xy 368.3 218.44) (xy 370.84 218.44)) (stroke (width 0) (type default)))
(global_label "GND" (shape bidirectional) (at 370.84 218.44 0) (effects (font (size 0.78 0.78)) (justify left)) (property "Intersheetrefs" "${INTERSHEET_REFS}" (at 370.84 218.44 0) (effects (font (size 0.8 0.8)) (hide yes)))))
